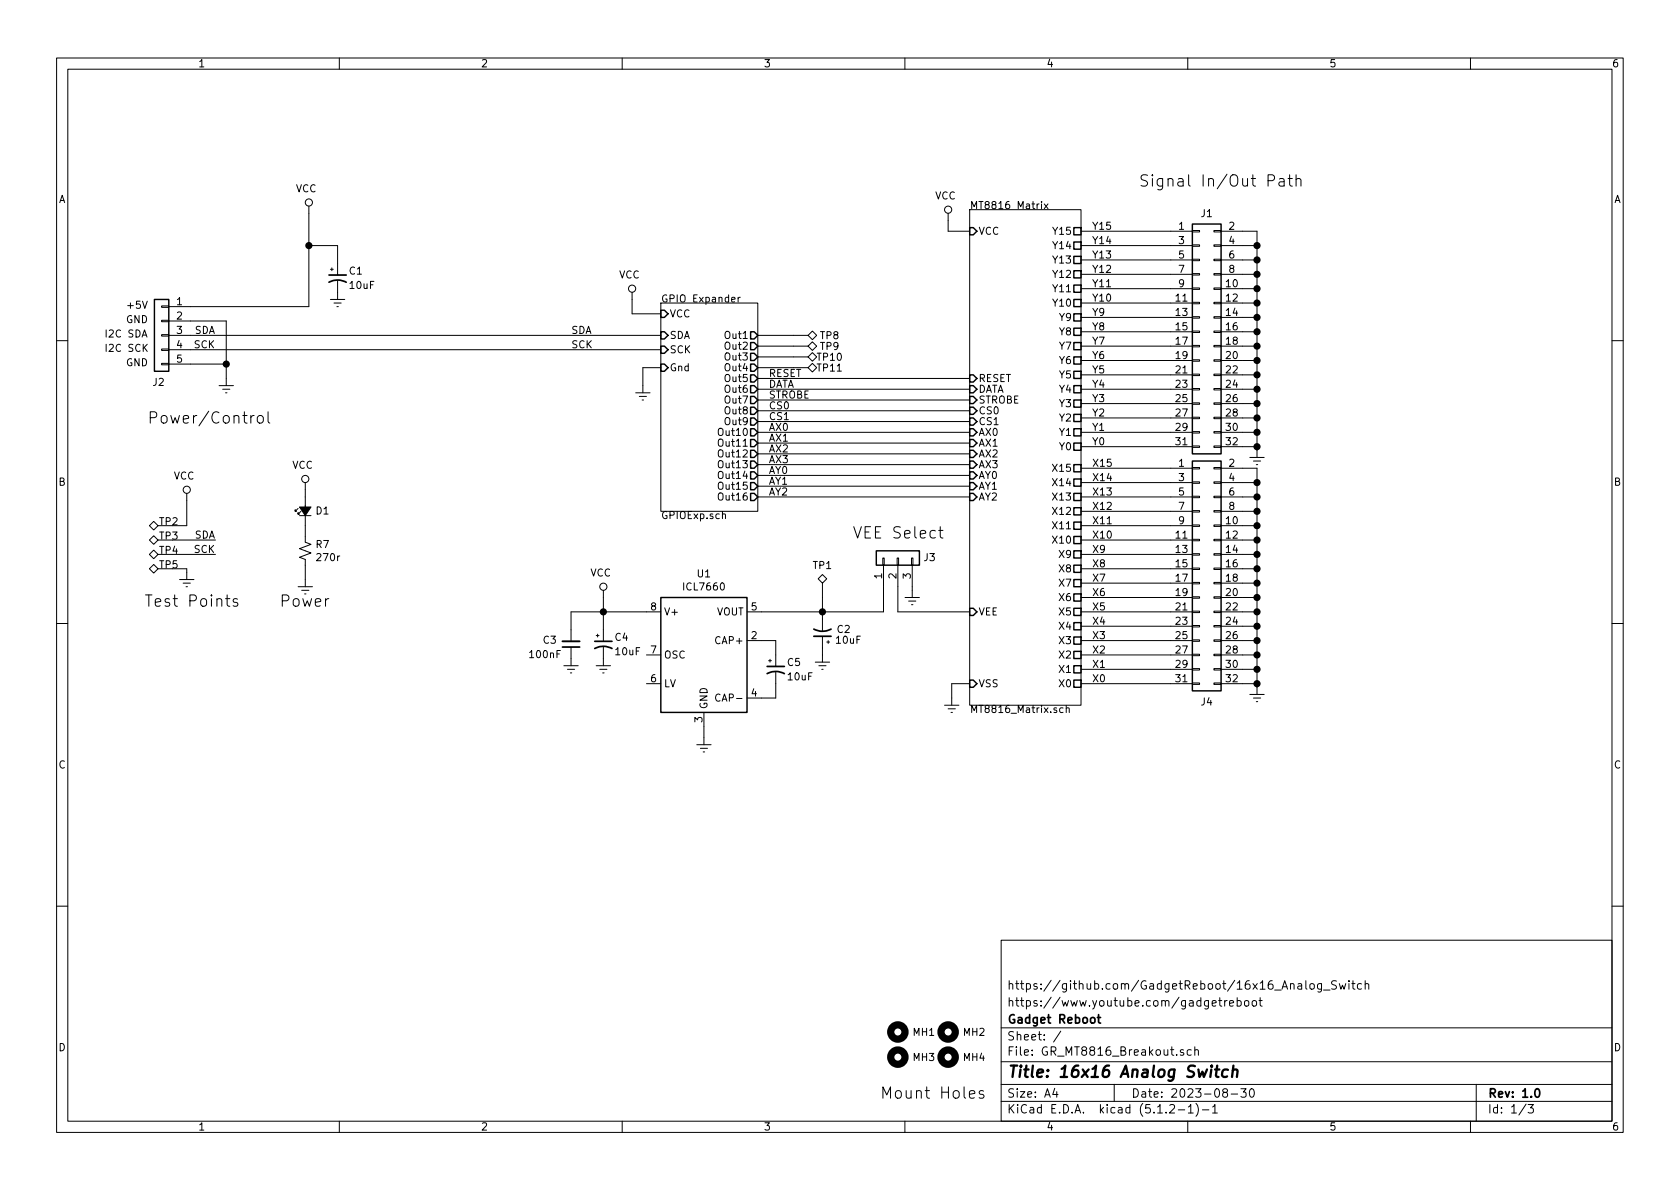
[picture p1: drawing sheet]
EESchema Schematic File Version 4
LIBS:GR_MT8816_Breakout-cache
EELAYER 29 0
EELAYER END
$Descr A4 11693 8268
encoding utf-8
Sheet 1 3
Title "16x16 Analog Switch"
Date "2023-08-30"
Rev "1.0"
Comp "Gadget Reboot"
Comment1 "https://www.youtube.com/gadgetreboot"
Comment2 "https://github.com/GadgetReboot/16x16_Analog_Switch"
Comment3 ""
Comment4 ""
$EndDescr
Text Notes 1025 2950 0    79   ~ 0
Power/Control \n
$Comp
L Mechanical:MountingHole MH1
U 1 1
P 6250 7175
F 0 "MH1" H 6350 7175 50  0000 L CNN
F 1 "MountingHole" H 6350 7130 50  0001 L CNN
F 2 "MountingHole:MountingHole_3.2mm_M3" H 6250 7175 50  0001 C CNN
F 3 "~" H 6250 7175 50  0001 C CNN
	1    6250 7175
	1    0    0    -1  
$EndComp
$Comp
L Mechanical:MountingHole MH3
U 1 1
P 6250 7350
F 0 "MH3" H 6350 7350 50  0000 L CNN
F 1 "MountingHole" H 6350 7305 50  0001 L CNN
F 2 "MountingHole:MountingHole_3.2mm_M3" H 6250 7350 50  0001 C CNN
F 3 "~" H 6250 7350 50  0001 C CNN
	1    6250 7350
	1    0    0    -1  
$EndComp
$Comp
L Mechanical:MountingHole MH2
U 1 1
P 6600 7175
F 0 "MH2" H 6700 7175 50  0000 L CNN
F 1 "MountingHole" H 6700 7130 50  0001 L CNN
F 2 "MountingHole:MountingHole_3.2mm_M3" H 6600 7175 50  0001 C CNN
F 3 "~" H 6600 7175 50  0001 C CNN
	1    6600 7175
	1    0    0    -1  
$EndComp
$Comp
L Mechanical:MountingHole MH4
U 1 1
P 6600 7350
F 0 "MH4" H 6700 7350 50  0000 L CNN
F 1 "MountingHole" H 6700 7305 50  0001 L CNN
F 2 "MountingHole:MountingHole_3.2mm_M3" H 6600 7350 50  0001 C CNN
F 3 "~" H 6600 7350 50  0001 C CNN
	1    6600 7350
	1    0    0    -1  
$EndComp
Text Notes 6125 7650 0    79   ~ 0
Mount Holes
Text Label 1500 2325 2    50   ~ 0
SDA
Text Label 1500 2425 2    50   ~ 0
SCK
$Comp
L power:VCC #PWR?
U 1 1
P 1300 3475
AR Path="/620F645F/625E51FA" Ref="#PWR?"  Part="1" 
AR Path="/625E51FA" Ref="#PWR010"  Part="1" 
F 0 "#PWR010" H 1300 3325 50  0001 C CNN
F 1 "VCC" H 1317 3648 50  0000 C CNN
F 2 "" H 1300 3475 50  0001 C CNN
F 3 "" H 1300 3475 50  0001 C CNN
	1    1300 3475
	-1   0    0    -1  
$EndComp
Text Notes 875  2150 0    50   ~ 0
+5V
Text Notes 725  2350 0    50   ~ 0
I2C SDA
Text Notes 725  2450 0    50   ~ 0
I2C SCK
Text Notes 875  2250 0    50   ~ 0
GND
$Comp
L power:GNDREF #PWR011
U 1 1
P 1300 3975
F 0 "#PWR011" H 1300 3725 50  0001 C CNN
F 1 "GNDREF" H 1305 3802 50  0001 C CNN
F 2 "" H 1300 3975 50  0001 C CNN
F 3 "" H 1300 3975 50  0001 C CNN
	1    1300 3975
	-1   0    0    -1  
$EndComp
Wire Wire Line
	1325 2125 2150 2125
Wire Wire Line
	2150 2125 2150 1700
Wire Wire Line
	1325 2225 1575 2225
Wire Wire Line
	1575 2225 1575 2525
Wire Wire Line
	1325 2525 1575 2525
Connection ~ 1575 2525
Wire Wire Line
	1575 2525 1575 2625
Text Notes 875  2550 0    50   ~ 0
GND
$Comp
L Device:CP1_Small C?
U 1 1
P 2350 1925
AR Path="/620F645F/62B2822A" Ref="C?"  Part="1" 
AR Path="/62B2822A" Ref="C1"  Part="1" 
F 0 "C1" H 2425 1975 50  0000 L CNN
F 1 "10uF" H 2425 1875 50  0000 L CNN
F 2 "Capacitor_THT:CP_Radial_D5.0mm_P2.50mm" H 2350 1925 50  0001 C CNN
F 3 "~" H 2350 1925 50  0001 C CNN
	1    2350 1925
	1    0    0    -1  
$EndComp
$Comp
L power:GNDREF #PWR03
U 1 1
P 2350 2025
AR Path="/62B28234" Ref="#PWR03"  Part="1" 
AR Path="/62037087/62B28234" Ref="#PWR?"  Part="1" 
AR Path="/620C1FB7/62B28234" Ref="#PWR?"  Part="1" 
AR Path="/620CB6A8/62B28234" Ref="#PWR?"  Part="1" 
AR Path="/620CF00E/62B28234" Ref="#PWR?"  Part="1" 
AR Path="/620F645F/62B28234" Ref="#PWR?"  Part="1" 
F 0 "#PWR03" H 2350 1775 50  0001 C CNN
F 1 "GNDREF" H 2355 1852 50  0001 C CNN
F 2 "" H 2350 2025 50  0001 C CNN
F 3 "" H 2350 2025 50  0001 C CNN
	1    2350 2025
	-1   0    0    -1  
$EndComp
Wire Wire Line
	2350 1700 2150 1700
Wire Wire Line
	2350 1700 2350 1825
Connection ~ 2150 1700
Wire Wire Line
	2150 1700 2150 1475
$Comp
L Connector:TestPoint_Alt TP?
U 1 1
P 5725 4150
AR Path="/620F645F/630493F2" Ref="TP?"  Part="1" 
AR Path="/630493F2" Ref="TP1"  Part="1" 
F 0 "TP1" H 5725 4375 50  0000 C CNN
F 1 "TestPoint_Alt" V 5829 4222 50  0001 C CNN
F 2 "TestPoint:TestPoint_THTPad_D2.0mm_Drill1.0mm" H 5925 4150 50  0001 C CNN
F 3 "~" H 5925 4150 50  0001 C CNN
	1    5725 4150
	1    0    0    -1  
$EndComp
$Comp
L Connector:TestPoint_Alt TP?
U 1 1
P 1200 3650
AR Path="/620F645F/63050467" Ref="TP?"  Part="1" 
AR Path="/63050467" Ref="TP2"  Part="1" 
F 0 "TP2" V 1225 3675 50  0000 C CNN
F 1 "TestPoint_Alt" V 1304 3722 50  0001 C CNN
F 2 "TestPoint:TestPoint_THTPad_D2.0mm_Drill1.0mm" H 1400 3650 50  0001 C CNN
F 3 "~" H 1400 3650 50  0001 C CNN
	1    1200 3650
	0    -1   -1   0   
$EndComp
$Comp
L Connector:TestPoint_Alt TP?
U 1 1
P 1200 3750
AR Path="/620F645F/6305080C" Ref="TP?"  Part="1" 
AR Path="/6305080C" Ref="TP3"  Part="1" 
F 0 "TP3" V 1225 3775 50  0000 C CNN
F 1 "TestPoint_Alt" V 1304 3822 50  0001 C CNN
F 2 "TestPoint:TestPoint_THTPad_D2.0mm_Drill1.0mm" H 1400 3750 50  0001 C CNN
F 3 "~" H 1400 3750 50  0001 C CNN
	1    1200 3750
	0    -1   -1   0   
$EndComp
$Comp
L Connector:TestPoint_Alt TP?
U 1 1
P 1200 3850
AR Path="/620F645F/63050816" Ref="TP?"  Part="1" 
AR Path="/63050816" Ref="TP4"  Part="1" 
F 0 "TP4" V 1225 3875 50  0000 C CNN
F 1 "TestPoint_Alt" V 1304 3922 50  0001 C CNN
F 2 "TestPoint:TestPoint_THTPad_D2.0mm_Drill1.0mm" H 1400 3850 50  0001 C CNN
F 3 "~" H 1400 3850 50  0001 C CNN
	1    1200 3850
	0    -1   -1   0   
$EndComp
$Comp
L Connector:TestPoint_Alt TP?
U 1 1
P 1200 3950
AR Path="/620F645F/6306AB05" Ref="TP?"  Part="1" 
AR Path="/6306AB05" Ref="TP5"  Part="1" 
F 0 "TP5" V 1225 3975 50  0000 C CNN
F 1 "TestPoint_Alt" V 1304 4022 50  0001 C CNN
F 2 "TestPoint:TestPoint_THTPad_D2.0mm_Drill1.0mm" H 1400 3950 50  0001 C CNN
F 3 "~" H 1400 3950 50  0001 C CNN
	1    1200 3950
	0    -1   -1   0   
$EndComp
Text Label 1500 3750 2    50   ~ 0
SDA
Text Label 1500 3850 2    50   ~ 0
SCK
Wire Wire Line
	1500 3850 1200 3850
Wire Wire Line
	1500 3750 1200 3750
Wire Wire Line
	1200 3650 1300 3650
Wire Wire Line
	1300 3650 1300 3475
Wire Wire Line
	1200 3950 1300 3950
Wire Wire Line
	1300 3950 1300 3975
Text Notes 1675 4225 2    79   ~ 0
Test Points
$Comp
L power:VCC #PWR?
U 1 1
P 2150 1475
AR Path="/620F645F/6312FBBA" Ref="#PWR?"  Part="1" 
AR Path="/6312FBBA" Ref="#PWR01"  Part="1" 
F 0 "#PWR01" H 2150 1325 50  0001 C CNN
F 1 "VCC" H 2167 1648 50  0000 C CNN
F 2 "" H 2150 1475 50  0001 C CNN
F 3 "" H 2150 1475 50  0001 C CNN
	1    2150 1475
	-1   0    0    -1  
$EndComp
$Comp
L power:GNDREF #PWR06
U 1 1
P 1575 2625
F 0 "#PWR06" H 1575 2375 50  0001 C CNN
F 1 "GNDREF" H 1580 2452 50  0001 C CNN
F 2 "" H 1575 2625 50  0001 C CNN
F 3 "" H 1575 2625 50  0001 C CNN
	1    1575 2625
	-1   0    0    -1  
$EndComp
$Comp
L Connector_Generic:Conn_01x05 J2
U 1 1
P 1125 2325
F 0 "J2" H 1100 2000 50  0000 L CNN
F 1 "Conn_01x05" H 1205 2276 50  0001 L CNN
F 2 "Connector_PinHeader_2.54mm:PinHeader_1x05_P2.54mm_Vertical" H 1125 2325 50  0001 C CNN
F 3 "~" H 1125 2325 50  0001 C CNN
	1    1125 2325
	-1   0    0    -1  
$EndComp
$Comp
L Connector_Generic:Conn_02x16_Odd_Even J1
U 1 1
P 8350 2300
F 0 "J1" H 8400 3125 50  0000 C CNN
F 1 "Conn_02x16_Odd_Even" H 8400 3126 50  0001 C CNN
F 2 "Connector_PinHeader_2.54mm:PinHeader_2x16_P2.54mm_Vertical" H 8350 2300 50  0001 C CNN
F 3 "~" H 8350 2300 50  0001 C CNN
	1    8350 2300
	1    0    0    -1  
$EndComp
Text Notes 7925 1300 0    79   ~ 0
Signal In/Out Path
Text Label 7600 1700 0    50   ~ 0
Y14
Wire Wire Line
	7525 1700 8150 1700
Text Label 7600 1800 0    50   ~ 0
Y13
Wire Wire Line
	7525 1800 8150 1800
Text Label 7600 1900 0    50   ~ 0
Y12
Wire Wire Line
	7525 1900 8150 1900
Text Label 7600 2000 0    50   ~ 0
Y11
Wire Wire Line
	7525 2000 8150 2000
Text Label 7600 2100 0    50   ~ 0
Y10
Wire Wire Line
	7525 2100 8150 2100
Text Label 7600 2200 0    50   ~ 0
Y9
Wire Wire Line
	7525 2200 8150 2200
Text Label 7600 2300 0    50   ~ 0
Y8
Wire Wire Line
	7525 2300 8150 2300
Wire Wire Line
	7525 1600 8150 1600
Text Label 7600 1600 0    50   ~ 0
Y15
Text Label 7600 2400 0    50   ~ 0
Y7
Wire Wire Line
	7525 2400 8150 2400
Text Label 7600 2500 0    50   ~ 0
Y6
Wire Wire Line
	7525 2500 8150 2500
Text Label 7600 2600 0    50   ~ 0
Y5
Wire Wire Line
	7525 2600 8150 2600
Text Label 7600 2700 0    50   ~ 0
Y4
Wire Wire Line
	7525 2700 8150 2700
Text Label 7600 2800 0    50   ~ 0
Y3
Wire Wire Line
	7525 2800 8150 2800
Text Label 7600 2900 0    50   ~ 0
Y2
Wire Wire Line
	7525 2900 8150 2900
Text Label 7600 3000 0    50   ~ 0
Y1
Wire Wire Line
	7525 3000 8150 3000
Text Label 7600 3100 0    50   ~ 0
Y0
Wire Wire Line
	7525 3100 8150 3100
Wire Wire Line
	4475 2550 4475 2675
Wire Wire Line
	4600 2550 4475 2550
Wire Wire Line
	4400 2175 4600 2175
Wire Wire Line
	4400 2075 4400 2175
$Comp
L power:GNDREF #PWR07
U 1 1
P 4475 2675
F 0 "#PWR07" H 4475 2425 50  0001 C CNN
F 1 "GNDREF" H 4480 2502 50  0001 C CNN
F 2 "" H 4475 2675 50  0001 C CNN
F 3 "" H 4475 2675 50  0001 C CNN
	1    4475 2675
	-1   0    0    -1  
$EndComp
$Comp
L power:VCC #PWR?
U 1 1
P 4400 2075
AR Path="/620F645F/626542BC" Ref="#PWR?"  Part="1" 
AR Path="/626542BC" Ref="#PWR04"  Part="1" 
F 0 "#PWR04" H 4400 1925 50  0001 C CNN
F 1 "VCC" H 4417 2248 50  0000 C CNN
F 2 "" H 4400 2075 50  0001 C CNN
F 3 "" H 4400 2075 50  0001 C CNN
	1    4400 2075
	-1   0    0    -1  
$EndComp
Text Label 3975 2425 0    50   ~ 0
SCK
Text Label 3975 2325 0    50   ~ 0
SDA
$Comp
L Regulator_SwitchedCapacitor:ICL7660 U1
U 1 1
P 4900 4550
F 0 "U1" H 4900 5117 50  0000 C CNN
F 1 "ICL7660" H 4900 5026 50  0000 C CNN
F 2 "Package_DIP:DIP-8_W7.62mm_Socket_LongPads" H 5000 4450 50  0001 C CNN
F 3 "http://datasheets.maximintegrated.com/en/ds/ICL7660-MAX1044.pdf" H 5000 4450 50  0001 C CNN
	1    4900 4550
	1    0    0    -1  
$EndComp
$Comp
L Device:CP1_Small C?
U 1 1
P 4200 4475
AR Path="/620F645F/64C3CF80" Ref="C?"  Part="1" 
AR Path="/64C3CF80" Ref="C4"  Part="1" 
F 0 "C4" H 4275 4525 50  0000 L CNN
F 1 "10uF" H 4275 4425 50  0000 L CNN
F 2 "Capacitor_THT:CP_Radial_D5.0mm_P2.50mm" H 4200 4475 50  0001 C CNN
F 3 "~" H 4200 4475 50  0001 C CNN
	1    4200 4475
	1    0    0    -1  
$EndComp
$Comp
L power:GNDREF #PWR017
U 1 1
P 4200 4575
AR Path="/64C3CF8A" Ref="#PWR017"  Part="1" 
AR Path="/62037087/64C3CF8A" Ref="#PWR?"  Part="1" 
AR Path="/620C1FB7/64C3CF8A" Ref="#PWR?"  Part="1" 
AR Path="/620CB6A8/64C3CF8A" Ref="#PWR?"  Part="1" 
AR Path="/620CF00E/64C3CF8A" Ref="#PWR?"  Part="1" 
AR Path="/620F645F/64C3CF8A" Ref="#PWR?"  Part="1" 
F 0 "#PWR017" H 4200 4325 50  0001 C CNN
F 1 "GNDREF" H 4205 4402 50  0001 C CNN
F 2 "" H 4200 4575 50  0001 C CNN
F 3 "" H 4200 4575 50  0001 C CNN
	1    4200 4575
	-1   0    0    -1  
$EndComp
$Comp
L power:GNDREF #PWR020
U 1 1
P 4900 5125
AR Path="/64C48963" Ref="#PWR020"  Part="1" 
AR Path="/62037087/64C48963" Ref="#PWR?"  Part="1" 
AR Path="/620C1FB7/64C48963" Ref="#PWR?"  Part="1" 
AR Path="/620CB6A8/64C48963" Ref="#PWR?"  Part="1" 
AR Path="/620CF00E/64C48963" Ref="#PWR?"  Part="1" 
AR Path="/620F645F/64C48963" Ref="#PWR?"  Part="1" 
F 0 "#PWR020" H 4900 4875 50  0001 C CNN
F 1 "GNDREF" H 4905 4952 50  0001 C CNN
F 2 "" H 4900 5125 50  0001 C CNN
F 3 "" H 4900 5125 50  0001 C CNN
	1    4900 5125
	-1   0    0    -1  
$EndComp
$Comp
L Device:CP1_Small C?
U 1 1
P 5400 4650
AR Path="/620F645F/64C48EE4" Ref="C?"  Part="1" 
AR Path="/64C48EE4" Ref="C5"  Part="1" 
F 0 "C5" H 5475 4700 50  0000 L CNN
F 1 "10uF" H 5475 4600 50  0000 L CNN
F 2 "Capacitor_THT:CP_Radial_D5.0mm_P2.50mm" H 5400 4650 50  0001 C CNN
F 3 "~" H 5400 4650 50  0001 C CNN
	1    5400 4650
	1    0    0    -1  
$EndComp
$Comp
L power:VCC #PWR?
U 1 1
P 4200 4150
AR Path="/620F645F/64C4CED6" Ref="#PWR?"  Part="1" 
AR Path="/64C4CED6" Ref="#PWR013"  Part="1" 
F 0 "#PWR013" H 4200 4000 50  0001 C CNN
F 1 "VCC" H 4217 4323 50  0000 C CNN
F 2 "" H 4200 4150 50  0001 C CNN
F 3 "" H 4200 4150 50  0001 C CNN
	1    4200 4150
	-1   0    0    -1  
$EndComp
Wire Wire Line
	4900 5125 4900 5050
Wire Wire Line
	5300 4850 5400 4850
Wire Wire Line
	5400 4850 5400 4750
Wire Wire Line
	5300 4450 5400 4450
Wire Wire Line
	5400 4450 5400 4550
Wire Wire Line
	4200 4150 4200 4250
Wire Wire Line
	4500 4250 4200 4250
Connection ~ 4200 4250
Wire Wire Line
	4200 4250 4200 4375
Wire Wire Line
	5300 4250 5725 4250
Wire Wire Line
	5725 4250 5725 4150
$Comp
L Device:CP1_Small C?
U 1 1
P 5725 4400
AR Path="/620F645F/64C6C4D3" Ref="C?"  Part="1" 
AR Path="/64C6C4D3" Ref="C2"  Part="1" 
F 0 "C2" H 5525 4375 50  0000 L CNN
F 1 "10uF" H 5450 4450 50  0000 L CNN
F 2 "Capacitor_THT:CP_Radial_D5.0mm_P2.50mm" H 5725 4400 50  0001 C CNN
F 3 "~" H 5725 4400 50  0001 C CNN
	1    5725 4400
	-1   0    0    1   
$EndComp
$Comp
L power:GNDREF #PWR015
U 1 1
P 5725 4550
AR Path="/64C6D49D" Ref="#PWR015"  Part="1" 
AR Path="/62037087/64C6D49D" Ref="#PWR?"  Part="1" 
AR Path="/620C1FB7/64C6D49D" Ref="#PWR?"  Part="1" 
AR Path="/620CB6A8/64C6D49D" Ref="#PWR?"  Part="1" 
AR Path="/620CF00E/64C6D49D" Ref="#PWR?"  Part="1" 
AR Path="/620F645F/64C6D49D" Ref="#PWR?"  Part="1" 
F 0 "#PWR015" H 5725 4300 50  0001 C CNN
F 1 "GNDREF" H 5730 4377 50  0001 C CNN
F 2 "" H 5725 4550 50  0001 C CNN
F 3 "" H 5725 4550 50  0001 C CNN
	1    5725 4550
	-1   0    0    -1  
$EndComp
Wire Wire Line
	5725 4550 5725 4500
Wire Wire Line
	5725 4300 5725 4250
Connection ~ 5725 4250
$Comp
L Device:C_Small C?
U 1 1
P 3975 4475
AR Path="/620F645F/64C87F24" Ref="C?"  Part="1" 
AR Path="/64C87F24" Ref="C3"  Part="1" 
AR Path="/6258F4DD/64C87F24" Ref="C?"  Part="1" 
AR Path="/62660C03/64C87F24" Ref="C?"  Part="1" 
AR Path="/6266783E/64C87F24" Ref="C?"  Part="1" 
AR Path="/6266789E/64C87F24" Ref="C?"  Part="1" 
F 0 "C3" H 4175 4450 50  0000 R CNN
F 1 "100nF" H 4275 4550 50  0000 R CNN
F 2 "Capacitor_THT:C_Disc_D3.8mm_W2.6mm_P2.50mm" H 3975 4475 50  0001 C CNN
F 3 "~" H 3975 4475 50  0001 C CNN
	1    3975 4475
	-1   0    0    1   
$EndComp
$Comp
L power:GNDREF #PWR016
U 1 1
P 3975 4575
AR Path="/64C87F2E" Ref="#PWR016"  Part="1" 
AR Path="/62037087/64C87F2E" Ref="#PWR?"  Part="1" 
AR Path="/620C1FB7/64C87F2E" Ref="#PWR?"  Part="1" 
AR Path="/620CB6A8/64C87F2E" Ref="#PWR?"  Part="1" 
AR Path="/620CF00E/64C87F2E" Ref="#PWR?"  Part="1" 
AR Path="/620F645F/64C87F2E" Ref="#PWR?"  Part="1" 
AR Path="/6258F4DD/64C87F2E" Ref="#PWR?"  Part="1" 
AR Path="/62660C03/64C87F2E" Ref="#PWR?"  Part="1" 
AR Path="/6266783E/64C87F2E" Ref="#PWR?"  Part="1" 
AR Path="/6266789E/64C87F2E" Ref="#PWR?"  Part="1" 
F 0 "#PWR016" H 3975 4325 50  0001 C CNN
F 1 "GNDREF" H 3980 4402 50  0001 C CNN
F 2 "" H 3975 4575 50  0001 C CNN
F 3 "" H 3975 4575 50  0001 C CNN
	1    3975 4575
	-1   0    0    -1  
$EndComp
Wire Wire Line
	4200 4250 3975 4250
Wire Wire Line
	3975 4250 3975 4375
$Sheet
S 6750 1450 775  3450
U 64C5439F
F0 "MT8816 Matrix" 50
F1 "MT8816_Matrix.sch" 50
F2 "RESET" I L 6750 2625 50 
F3 "DATA" I L 6750 2700 50 
F4 "VEE" I L 6750 4250 50 
F5 "VSS" I L 6750 4750 50 
F6 "AX0" I L 6750 3000 50 
F7 "STROBE" I L 6750 2775 50 
F8 "AX1" I L 6750 3075 50 
F9 "AX2" I L 6750 3150 50 
F10 "AX3" I L 6750 3225 50 
F11 "AY0" I L 6750 3300 50 
F12 "AY1" I L 6750 3375 50 
F13 "AY2" I L 6750 3450 50 
F14 "X0" U R 7525 4750 50 
F15 "X1" U R 7525 4650 50 
F16 "X2" U R 7525 4550 50 
F17 "X3" U R 7525 4450 50 
F18 "X4" U R 7525 4350 50 
F19 "X5" U R 7525 4250 50 
F20 "X6" U R 7525 4150 50 
F21 "X7" U R 7525 4050 50 
F22 "X8" U R 7525 3950 50 
F23 "X9" U R 7525 3850 50 
F24 "X10" U R 7525 3750 50 
F25 "X11" U R 7525 3650 50 
F26 "X12" U R 7525 3550 50 
F27 "X13" U R 7525 3450 50 
F28 "X14" U R 7525 3350 50 
F29 "X15" U R 7525 3250 50 
F30 "Y0" U R 7525 3100 50 
F31 "Y1" U R 7525 3000 50 
F32 "Y2" U R 7525 2900 50 
F33 "Y3" U R 7525 2800 50 
F34 "Y4" U R 7525 2700 50 
F35 "Y5" U R 7525 2600 50 
F36 "Y6" U R 7525 2500 50 
F37 "Y7" U R 7525 2400 50 
F38 "Y8" U R 7525 2300 50 
F39 "Y9" U R 7525 2200 50 
F40 "Y10" U R 7525 2100 50 
F41 "Y11" U R 7525 2000 50 
F42 "Y12" U R 7525 1900 50 
F43 "Y13" U R 7525 1800 50 
F44 "Y14" U R 7525 1700 50 
F45 "Y15" U R 7525 1600 50 
F46 "VCC" I L 6750 1600 50 
F47 "CS0" I L 6750 2850 50 
F48 "CS1" I L 6750 2925 50 
$EndSheet
$Comp
L Connector_Generic:Conn_01x03 J3
U 1 1
P 6250 3875
F 0 "J3" V 6250 3700 50  0000 R CNN
F 1 "Conn_01x03" V 6123 3687 50  0001 R CNN
F 2 "Connector_PinHeader_2.54mm:PinHeader_1x03_P2.54mm_Vertical" H 6250 3875 50  0001 C CNN
F 3 "~" H 6250 3875 50  0001 C CNN
	1    6250 3875
	0    -1   -1   0   
$EndComp
Wire Wire Line
	6150 4075 6150 4250
Wire Wire Line
	6750 4250 6250 4250
Wire Wire Line
	6250 4250 6250 4075
$Comp
L power:GNDREF #PWR012
U 1 1
P 6350 4100
AR Path="/64DEFE1C" Ref="#PWR012"  Part="1" 
AR Path="/62037087/64DEFE1C" Ref="#PWR?"  Part="1" 
AR Path="/620C1FB7/64DEFE1C" Ref="#PWR?"  Part="1" 
AR Path="/620CB6A8/64DEFE1C" Ref="#PWR?"  Part="1" 
AR Path="/620CF00E/64DEFE1C" Ref="#PWR?"  Part="1" 
AR Path="/620F645F/64DEFE1C" Ref="#PWR?"  Part="1" 
AR Path="/6258F4DD/64DEFE1C" Ref="#PWR?"  Part="1" 
AR Path="/62660C03/64DEFE1C" Ref="#PWR?"  Part="1" 
AR Path="/6266783E/64DEFE1C" Ref="#PWR?"  Part="1" 
AR Path="/6266789E/64DEFE1C" Ref="#PWR?"  Part="1" 
F 0 "#PWR012" H 6350 3850 50  0001 C CNN
F 1 "GNDREF" H 6355 3927 50  0001 C CNN
F 2 "" H 6350 4100 50  0001 C CNN
F 3 "" H 6350 4100 50  0001 C CNN
	1    6350 4100
	-1   0    0    -1  
$EndComp
Wire Wire Line
	6350 4100 6350 4075
Text Notes 6575 3750 2    79   ~ 0
VEE Select
$Comp
L power:VCC #PWR?
U 1 1
P 6600 1525
AR Path="/620F645F/64E1357D" Ref="#PWR?"  Part="1" 
AR Path="/64E1357D" Ref="#PWR02"  Part="1" 
F 0 "#PWR02" H 6600 1375 50  0001 C CNN
F 1 "VCC" H 6617 1698 50  0000 C CNN
F 2 "" H 6600 1525 50  0001 C CNN
F 3 "" H 6600 1525 50  0001 C CNN
	1    6600 1525
	-1   0    0    -1  
$EndComp
Wire Wire Line
	6600 1525 6600 1600
Wire Wire Line
	6600 1600 6750 1600
$Sheet
S 4600 2100 675  1450
U 6258F4DD
F0 "GPIO Expander" 50
F1 "GPIOExp.sch" 50
F2 "SDA" I L 4600 2325 50 
F3 "SCK" I L 4600 2425 50 
F4 "VCC" I L 4600 2175 50 
F5 "Gnd" I L 4600 2550 50 
F6 "Out1" O R 5275 2325 50 
F7 "Out2" O R 5275 2400 50 
F8 "Out3" O R 5275 2475 50 
F9 "Out4" O R 5275 2550 50 
F10 "Out5" O R 5275 2625 50 
F11 "Out6" O R 5275 2700 50 
F12 "Out7" O R 5275 2775 50 
F13 "Out8" O R 5275 2850 50 
F14 "Out13" O R 5275 3225 50 
F15 "Out14" O R 5275 3300 50 
F16 "Out15" O R 5275 3375 50 
F17 "Out16" O R 5275 3450 50 
F18 "Out12" O R 5275 3150 50 
F19 "Out11" O R 5275 3075 50 
F20 "Out10" O R 5275 3000 50 
F21 "Out9" O R 5275 2925 50 
$EndSheet
Text Label 5350 3450 0    50   ~ 0
AY2
Text Label 5350 3375 0    50   ~ 0
AY1
Text Label 5350 3300 0    50   ~ 0
AY0
Text Label 5350 3225 0    50   ~ 0
AX3
Text Label 5350 3150 0    50   ~ 0
AX2
Text Label 5350 3075 0    50   ~ 0
AX1
Text Label 5350 3000 0    50   ~ 0
AX0
Text Label 5350 2925 0    50   ~ 0
CS1
Text Label 5350 2775 0    50   ~ 0
STROBE
Text Label 5350 2700 0    50   ~ 0
DATA
Text Label 5350 2625 0    50   ~ 0
RESET
Wire Wire Line
	5725 4250 6150 4250
$Comp
L power:GNDREF #PWR08
U 1 1
P 8750 3125
AR Path="/64F18B08" Ref="#PWR08"  Part="1" 
AR Path="/62037087/64F18B08" Ref="#PWR?"  Part="1" 
AR Path="/620C1FB7/64F18B08" Ref="#PWR?"  Part="1" 
AR Path="/620CB6A8/64F18B08" Ref="#PWR?"  Part="1" 
AR Path="/620CF00E/64F18B08" Ref="#PWR?"  Part="1" 
AR Path="/620F645F/64F18B08" Ref="#PWR?"  Part="1" 
AR Path="/6258F4DD/64F18B08" Ref="#PWR?"  Part="1" 
AR Path="/62660C03/64F18B08" Ref="#PWR?"  Part="1" 
AR Path="/6266783E/64F18B08" Ref="#PWR?"  Part="1" 
AR Path="/6266789E/64F18B08" Ref="#PWR?"  Part="1" 
F 0 "#PWR08" H 8750 2875 50  0001 C CNN
F 1 "GNDREF" H 8755 2952 50  0001 C CNN
F 2 "" H 8750 3125 50  0001 C CNN
F 3 "" H 8750 3125 50  0001 C CNN
	1    8750 3125
	-1   0    0    -1  
$EndComp
Wire Wire Line
	8650 3100 8750 3100
Wire Wire Line
	8750 3100 8750 3125
Wire Wire Line
	8650 3000 8750 3000
Wire Wire Line
	8750 3000 8750 3100
Connection ~ 8750 3100
Wire Wire Line
	8650 2900 8750 2900
Wire Wire Line
	8750 2900 8750 3000
Connection ~ 8750 3000
Wire Wire Line
	8650 2800 8750 2800
Wire Wire Line
	8750 2800 8750 2900
Connection ~ 8750 2900
Wire Wire Line
	8650 2700 8750 2700
Wire Wire Line
	8750 2700 8750 2800
Connection ~ 8750 2800
Wire Wire Line
	8650 2600 8750 2600
Wire Wire Line
	8750 2600 8750 2700
Wire Wire Line
	8650 2500 8750 2500
Wire Wire Line
	8750 2500 8750 2600
Connection ~ 8750 2600
Wire Wire Line
	8650 2400 8750 2400
Wire Wire Line
	8750 2400 8750 2500
Connection ~ 8750 2500
Wire Wire Line
	8650 2300 8750 2300
Wire Wire Line
	8750 2300 8750 2400
Connection ~ 8750 2400
Connection ~ 8750 2700
Wire Wire Line
	8650 2200 8750 2200
Wire Wire Line
	8750 2200 8750 2300
Wire Wire Line
	8650 2100 8750 2100
Wire Wire Line
	8750 2100 8750 2200
Connection ~ 8750 2200
Wire Wire Line
	8650 2000 8750 2000
Wire Wire Line
	8750 2000 8750 2100
Wire Wire Line
	8650 1900 8750 1900
Wire Wire Line
	8750 1900 8750 2000
Connection ~ 8750 2000
Wire Wire Line
	8650 1800 8750 1800
Wire Wire Line
	8750 1800 8750 1900
Connection ~ 8750 1900
Wire Wire Line
	8650 1700 8750 1700
Wire Wire Line
	8750 1700 8750 1800
Connection ~ 8750 1800
Connection ~ 8750 2100
Connection ~ 8750 2300
Wire Wire Line
	8650 1600 8750 1600
Wire Wire Line
	8750 1600 8750 1700
Connection ~ 8750 1700
$Comp
L Connector_Generic:Conn_02x16_Odd_Even J4
U 1 1
P 8350 3950
F 0 "J4" H 8400 3025 50  0000 C CNN
F 1 "Conn_02x16_Odd_Even" H 8400 4776 50  0001 C CNN
F 2 "Connector_PinHeader_2.54mm:PinHeader_2x16_P2.54mm_Vertical" H 8350 3950 50  0001 C CNN
F 3 "~" H 8350 3950 50  0001 C CNN
	1    8350 3950
	1    0    0    -1  
$EndComp
Text Label 7600 3350 0    50   ~ 0
X14
Wire Wire Line
	7525 3350 8150 3350
Text Label 7600 3450 0    50   ~ 0
X13
Wire Wire Line
	7525 3450 8150 3450
Text Label 7600 3550 0    50   ~ 0
X12
Wire Wire Line
	7525 3550 8150 3550
Text Label 7600 3650 0    50   ~ 0
X11
Wire Wire Line
	7525 3650 8150 3650
Text Label 7600 3750 0    50   ~ 0
X10
Wire Wire Line
	7525 3750 8150 3750
Text Label 7600 3850 0    50   ~ 0
X9
Wire Wire Line
	7525 3850 8150 3850
Text Label 7600 3950 0    50   ~ 0
X8
Wire Wire Line
	7525 3950 8150 3950
Wire Wire Line
	7525 3250 8150 3250
Text Label 7600 3250 0    50   ~ 0
X15
Text Label 7600 4050 0    50   ~ 0
X7
Wire Wire Line
	7525 4050 8150 4050
Text Label 7600 4150 0    50   ~ 0
X6
Wire Wire Line
	7525 4150 8150 4150
Text Label 7600 4250 0    50   ~ 0
X5
Wire Wire Line
	7525 4250 8150 4250
Text Label 7600 4350 0    50   ~ 0
X4
Wire Wire Line
	7525 4350 8150 4350
Text Label 7600 4450 0    50   ~ 0
X3
Wire Wire Line
	7525 4450 8150 4450
Text Label 7600 4550 0    50   ~ 0
X2
Wire Wire Line
	7525 4550 8150 4550
Text Label 7600 4650 0    50   ~ 0
X1
Wire Wire Line
	7525 4650 8150 4650
Text Label 7600 4750 0    50   ~ 0
X0
Wire Wire Line
	7525 4750 8150 4750
$Comp
L power:GNDREF #PWR018
U 1 1
P 8750 4775
AR Path="/64F3379A" Ref="#PWR018"  Part="1" 
AR Path="/62037087/64F3379A" Ref="#PWR?"  Part="1" 
AR Path="/620C1FB7/64F3379A" Ref="#PWR?"  Part="1" 
AR Path="/620CB6A8/64F3379A" Ref="#PWR?"  Part="1" 
AR Path="/620CF00E/64F3379A" Ref="#PWR?"  Part="1" 
AR Path="/620F645F/64F3379A" Ref="#PWR?"  Part="1" 
AR Path="/6258F4DD/64F3379A" Ref="#PWR?"  Part="1" 
AR Path="/62660C03/64F3379A" Ref="#PWR?"  Part="1" 
AR Path="/6266783E/64F3379A" Ref="#PWR?"  Part="1" 
AR Path="/6266789E/64F3379A" Ref="#PWR?"  Part="1" 
F 0 "#PWR018" H 8750 4525 50  0001 C CNN
F 1 "GNDREF" H 8755 4602 50  0001 C CNN
F 2 "" H 8750 4775 50  0001 C CNN
F 3 "" H 8750 4775 50  0001 C CNN
	1    8750 4775
	-1   0    0    -1  
$EndComp
Wire Wire Line
	8650 4750 8750 4750
Wire Wire Line
	8750 4750 8750 4775
Wire Wire Line
	8650 4650 8750 4650
Wire Wire Line
	8750 4650 8750 4750
Connection ~ 8750 4750
Wire Wire Line
	8650 4550 8750 4550
Wire Wire Line
	8750 4550 8750 4650
Connection ~ 8750 4650
Wire Wire Line
	8650 4450 8750 4450
Wire Wire Line
	8750 4450 8750 4550
Connection ~ 8750 4550
Wire Wire Line
	8650 4350 8750 4350
Wire Wire Line
	8750 4350 8750 4450
Connection ~ 8750 4450
Wire Wire Line
	8650 4250 8750 4250
Wire Wire Line
	8750 4250 8750 4350
Wire Wire Line
	8650 4150 8750 4150
Wire Wire Line
	8750 4150 8750 4250
Connection ~ 8750 4250
Wire Wire Line
	8650 4050 8750 4050
Wire Wire Line
	8750 4050 8750 4150
Connection ~ 8750 4150
Wire Wire Line
	8650 3950 8750 3950
Wire Wire Line
	8750 3950 8750 4050
Connection ~ 8750 4050
Connection ~ 8750 4350
Wire Wire Line
	8650 3850 8750 3850
Wire Wire Line
	8750 3850 8750 3950
Wire Wire Line
	8650 3750 8750 3750
Wire Wire Line
	8750 3750 8750 3850
Connection ~ 8750 3850
Wire Wire Line
	8650 3650 8750 3650
Wire Wire Line
	8750 3650 8750 3750
Wire Wire Line
	8650 3550 8750 3550
Wire Wire Line
	8750 3550 8750 3650
Connection ~ 8750 3650
Wire Wire Line
	8650 3450 8750 3450
Wire Wire Line
	8750 3450 8750 3550
Connection ~ 8750 3550
Wire Wire Line
	8650 3350 8750 3350
Wire Wire Line
	8750 3350 8750 3450
Connection ~ 8750 3450
Connection ~ 8750 3750
Connection ~ 8750 3950
Wire Wire Line
	8650 3250 8750 3250
Wire Wire Line
	8750 3250 8750 3350
Connection ~ 8750 3350
Wire Wire Line
	5275 3450 6750 3450
Wire Wire Line
	5275 3375 6750 3375
Wire Wire Line
	5275 3300 6750 3300
Wire Wire Line
	5275 3225 6750 3225
Wire Wire Line
	5275 3150 6750 3150
Wire Wire Line
	5275 3075 6750 3075
Wire Wire Line
	5275 3000 6750 3000
Wire Wire Line
	5275 2925 6750 2925
Wire Wire Line
	5275 2775 6750 2775
Wire Wire Line
	5275 2700 6750 2700
Wire Wire Line
	5275 2625 6750 2625
$Comp
L power:GNDREF #PWR019
U 1 1
P 6625 4850
AR Path="/64FB2310" Ref="#PWR019"  Part="1" 
AR Path="/62037087/64FB2310" Ref="#PWR?"  Part="1" 
AR Path="/620C1FB7/64FB2310" Ref="#PWR?"  Part="1" 
AR Path="/620CB6A8/64FB2310" Ref="#PWR?"  Part="1" 
AR Path="/620CF00E/64FB2310" Ref="#PWR?"  Part="1" 
AR Path="/620F645F/64FB2310" Ref="#PWR?"  Part="1" 
F 0 "#PWR019" H 6625 4600 50  0001 C CNN
F 1 "GNDREF" H 6630 4677 50  0001 C CNN
F 2 "" H 6625 4850 50  0001 C CNN
F 3 "" H 6625 4850 50  0001 C CNN
	1    6625 4850
	-1   0    0    -1  
$EndComp
Wire Wire Line
	6625 4850 6625 4750
Wire Wire Line
	6625 4750 6750 4750
Wire Wire Line
	1325 2325 4600 2325
Wire Wire Line
	1325 2425 4600 2425
Text Label 5350 2850 0    50   ~ 0
CS0
Wire Wire Line
	5275 2850 6750 2850
$Comp
L Connector:TestPoint_Alt TP?
U 1 1
P 5525 2325
AR Path="/620F645F/65038182" Ref="TP?"  Part="1" 
AR Path="/65038182" Ref="TP8"  Part="1" 
F 0 "TP8" V 5525 2575 50  0000 C CNN
F 1 "TestPoint_Alt" V 5629 2397 50  0001 C CNN
F 2 "TestPoint:TestPoint_THTPad_D2.0mm_Drill1.0mm" H 5725 2325 50  0001 C CNN
F 3 "~" H 5725 2325 50  0001 C CNN
	1    5525 2325
	0    1    1    0   
$EndComp
Wire Wire Line
	5275 2325 5525 2325
$Comp
L Connector:TestPoint_Alt TP?
U 1 1
P 5525 2400
AR Path="/620F645F/6503FA0A" Ref="TP?"  Part="1" 
AR Path="/6503FA0A" Ref="TP9"  Part="1" 
F 0 "TP9" V 5525 2650 50  0000 C CNN
F 1 "TestPoint_Alt" V 5629 2472 50  0001 C CNN
F 2 "TestPoint:TestPoint_THTPad_D2.0mm_Drill1.0mm" H 5725 2400 50  0001 C CNN
F 3 "~" H 5725 2400 50  0001 C CNN
	1    5525 2400
	0    1    1    0   
$EndComp
$Comp
L Connector:TestPoint_Alt TP?
U 1 1
P 5525 2475
AR Path="/620F645F/6503FF55" Ref="TP?"  Part="1" 
AR Path="/6503FF55" Ref="TP10"  Part="1" 
F 0 "TP10" V 5525 2725 50  0000 C CNN
F 1 "TestPoint_Alt" V 5629 2547 50  0001 C CNN
F 2 "TestPoint:TestPoint_THTPad_D2.0mm_Drill1.0mm" H 5725 2475 50  0001 C CNN
F 3 "~" H 5725 2475 50  0001 C CNN
	1    5525 2475
	0    1    1    0   
$EndComp
$Comp
L Connector:TestPoint_Alt TP?
U 1 1
P 5525 2550
AR Path="/620F645F/6504042E" Ref="TP?"  Part="1" 
AR Path="/6504042E" Ref="TP11"  Part="1" 
F 0 "TP11" V 5525 2800 50  0000 C CNN
F 1 "TestPoint_Alt" V 5629 2622 50  0001 C CNN
F 2 "TestPoint:TestPoint_THTPad_D2.0mm_Drill1.0mm" H 5725 2550 50  0001 C CNN
F 3 "~" H 5725 2550 50  0001 C CNN
	1    5525 2550
	0    1    1    0   
$EndComp
Wire Wire Line
	5275 2550 5525 2550
Wire Wire Line
	5525 2475 5275 2475
Wire Wire Line
	5275 2400 5525 2400
$Comp
L Device:R_Small_US R?
U 1 1
P 2125 3825
AR Path="/620F645F/6505F204" Ref="R?"  Part="1" 
AR Path="/6505F204" Ref="R7"  Part="1" 
AR Path="/6258F4DD/6505F204" Ref="R?"  Part="1" 
AR Path="/62660C03/6505F204" Ref="R?"  Part="1" 
AR Path="/6266783E/6505F204" Ref="R?"  Part="1" 
AR Path="/6266789E/6505F204" Ref="R?"  Part="1" 
F 0 "R7" H 2193 3871 50  0000 L CNN
F 1 "270r" H 2193 3780 50  0000 L CNN
F 2 "Resistor_THT:R_Axial_DIN0207_L6.3mm_D2.5mm_P7.62mm_Horizontal" H 2125 3825 50  0001 C CNN
F 3 "~" H 2125 3825 50  0001 C CNN
	1    2125 3825
	1    0    0    -1  
$EndComp
$Comp
L power:GNDREF #PWR050
U 1 1
P 2125 4025
F 0 "#PWR050" H 2125 3775 50  0001 C CNN
F 1 "GNDREF" H 2130 3852 50  0001 C CNN
F 2 "" H 2125 4025 50  0001 C CNN
F 3 "" H 2125 4025 50  0001 C CNN
	1    2125 4025
	-1   0    0    -1  
$EndComp
$Comp
L Device:LED_Small_ALT D1
U 1 1
P 2125 3550
F 0 "D1" V 2125 3482 50  0000 R CNN
F 1 "LED_Small_ALT" V 2080 3482 50  0001 R CNN
F 2 "LED_THT:LED_D5.0mm" V 2125 3550 50  0001 C CNN
F 3 "~" V 2125 3550 50  0001 C CNN
	1    2125 3550
	0    -1   -1   0   
$EndComp
Wire Wire Line
	2125 4025 2125 3925
Wire Wire Line
	2125 3725 2125 3650
$Comp
L power:VCC #PWR?
U 1 1
P 2125 3400
AR Path="/620F645F/6507E1BA" Ref="#PWR?"  Part="1" 
AR Path="/6507E1BA" Ref="#PWR049"  Part="1" 
F 0 "#PWR049" H 2125 3250 50  0001 C CNN
F 1 "VCC" H 2142 3573 50  0000 C CNN
F 2 "" H 2125 3400 50  0001 C CNN
F 3 "" H 2125 3400 50  0001 C CNN
	1    2125 3400
	-1   0    0    -1  
$EndComp
Wire Wire Line
	2125 3450 2125 3400
Text Notes 2300 4225 2    79   ~ 0
Power
$EndSCHEMATC
